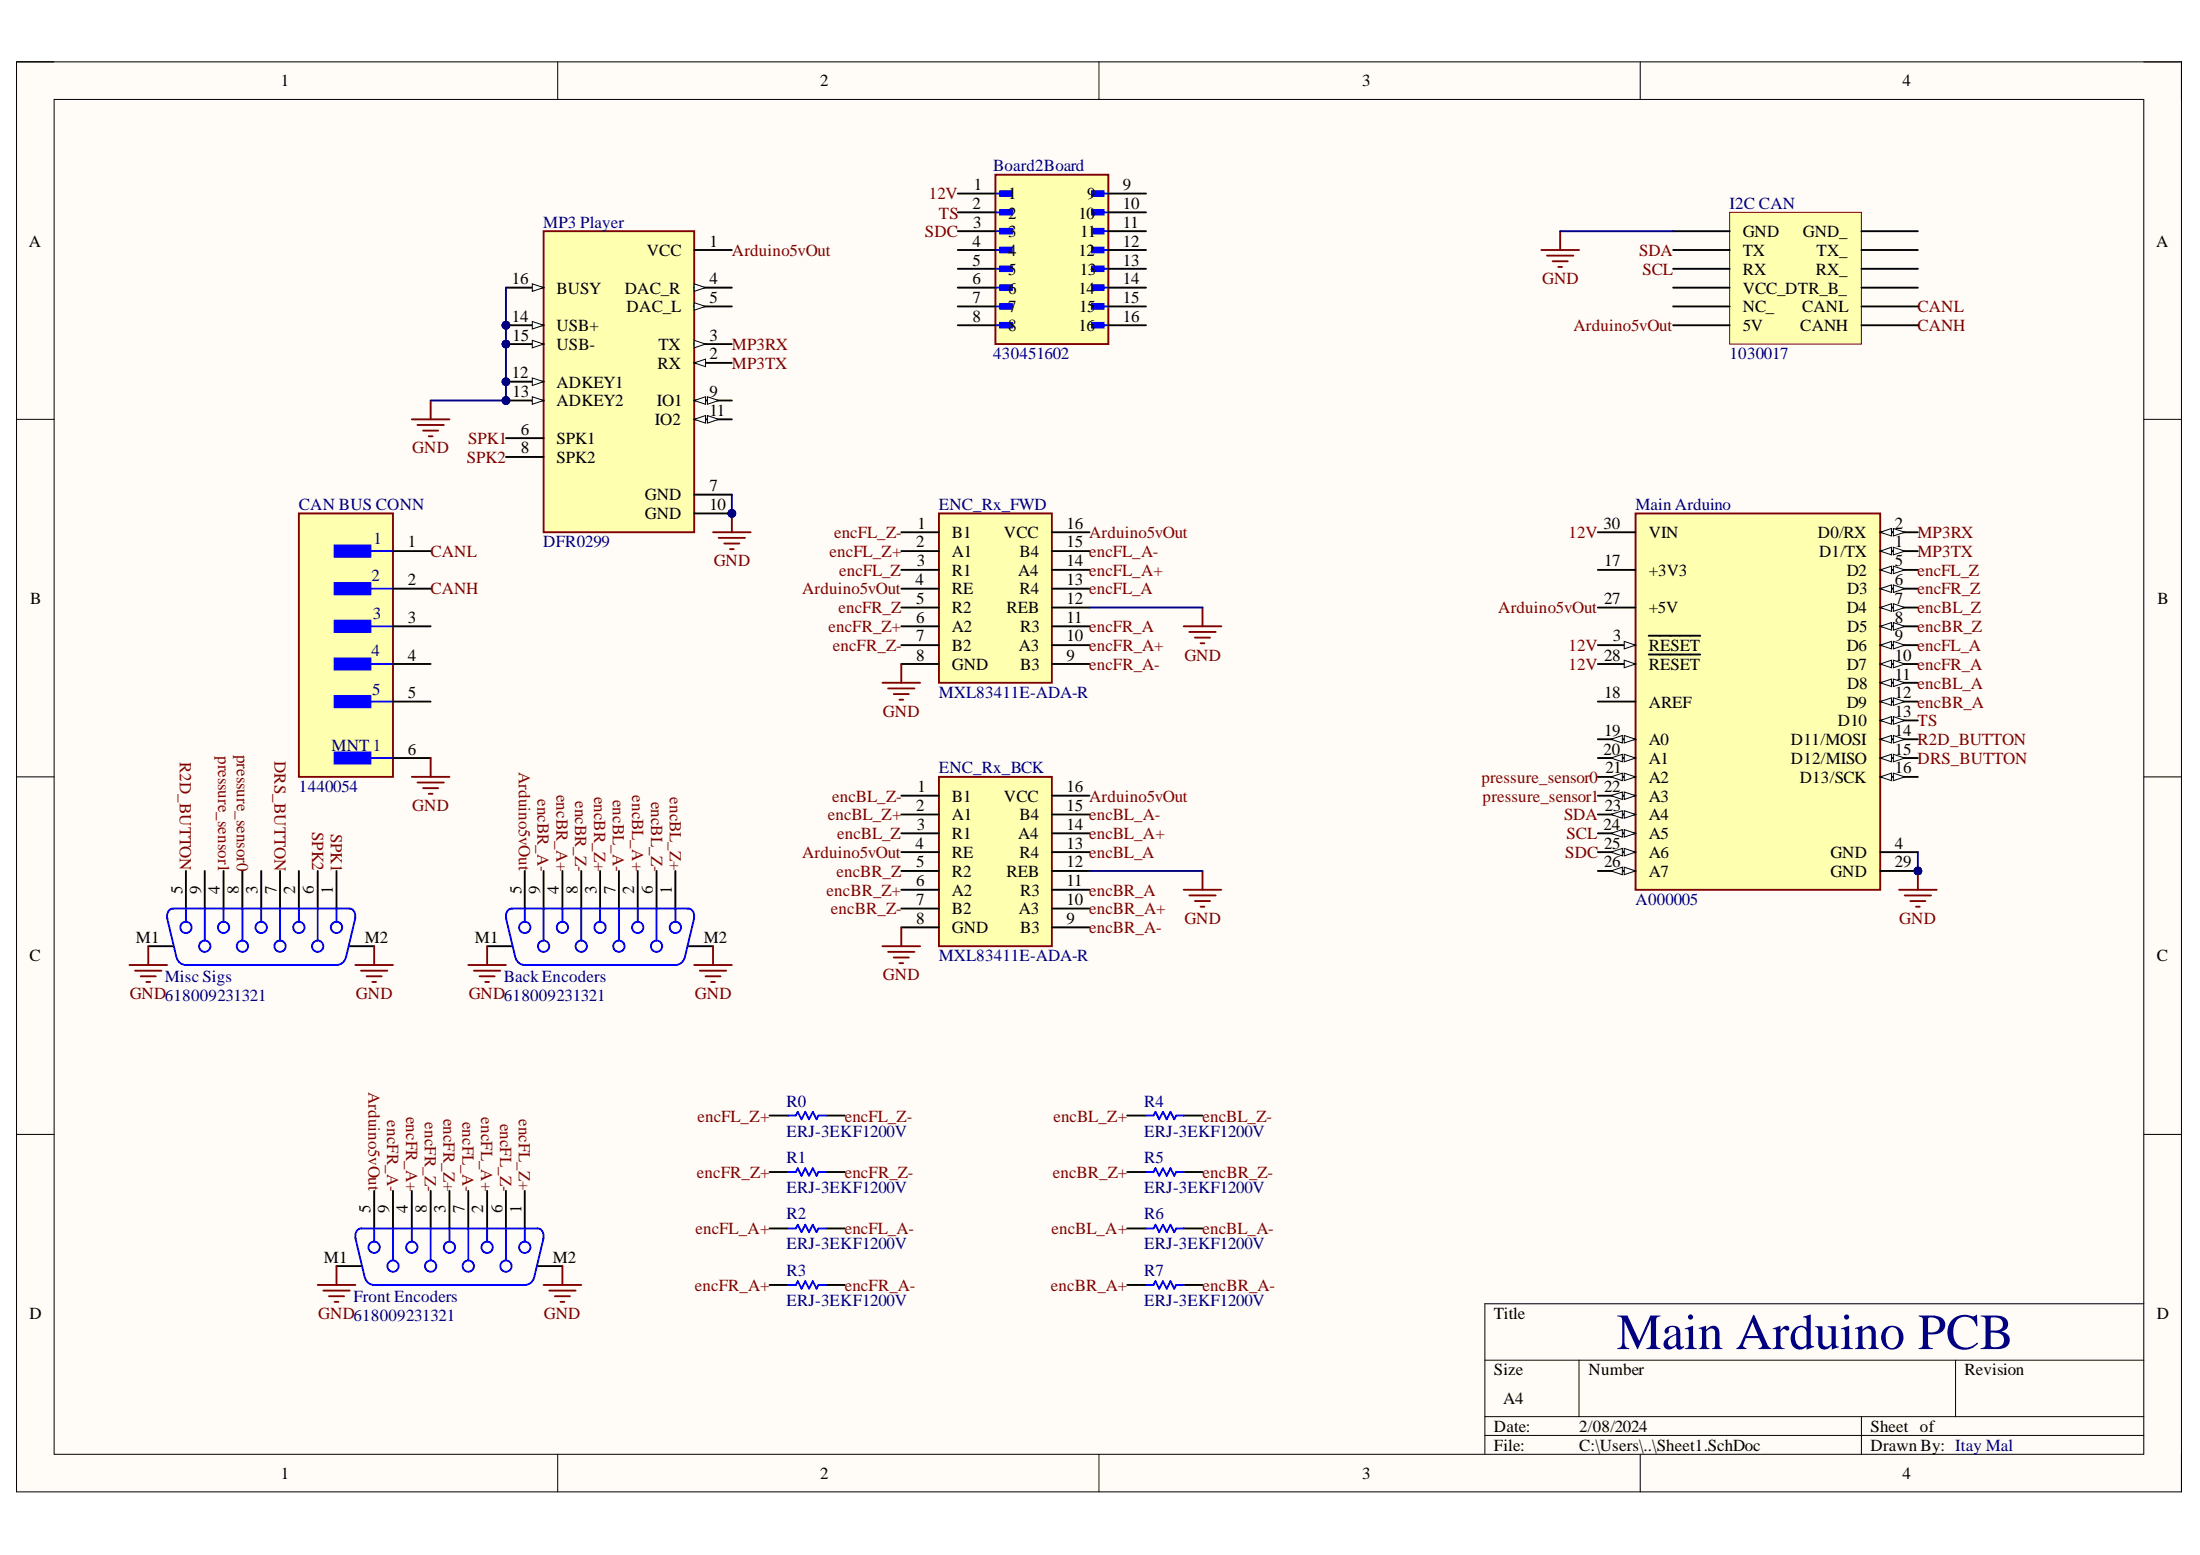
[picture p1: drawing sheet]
# Altium project Main_arduino_PCB.PrjPcb
1 sheet, 18 parts. Net scope: global (net labels, ports and power ports of the same name join across sheets).
Board file: PCB1.PcbDoc

## Sheet Sheet1.SchDoc
size A4; SheetNumber: 1; SheetTotal: 1

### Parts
Back_Encoders  618009231321  [618009231321]
Board2Board  430451602  [MOLEX_430451602]
CAN_BUS_CONN  1440054  [FP-1440054-MFG]
ENC_Rx_BCK  MXL83411E-ADA-R  [SOIC127P600X175-16N]
ENC_Rx_FWD  MXL83411E-ADA-R  [SOIC127P600X175-16N]
Front_Encoders  618009231321  [618009231321]
I2C_CAN  I2C_CAN  [I2C_CAN-Footprint-1]  (value not drawn)
Main_Arduino  A000005  [FP-A000005-MFG]
Misc_Sigs  618009231321  [618009231321]
MP3_Player  DFR0299  [MODULE_DFR0299]
R0  ERJ-3EKF1200V  [RESC1609X55X30ML15T15]
R1  ERJ-3EKF1200V  [RESC1609X55X30ML15T15]
R2  ERJ-3EKF1200V  [RESC1609X55X30ML15T15]
R3  ERJ-3EKF1200V  [RESC1609X55X30ML15T15]
R4  ERJ-3EKF1200V  [RESC1609X55X30ML15T15]
R5  ERJ-3EKF1200V  [RESC1609X55X30ML15T15]
R6  ERJ-3EKF1200V  [RESC1609X55X30ML15T15]
R7  ERJ-3EKF1200V  [RESC1609X55X30ML15T15]

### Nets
GND: Back_Encoders.M1 Back_Encoders.M2 CAN_BUS_CONN.6(MNT_1) ENC_Rx_BCK.8(GND) ENC_Rx_BCK.12(REB) ENC_Rx_FWD.8(GND) ENC_Rx_FWD.12(REB) Front_Encoders.M1 Front_Encoders.M2 I2C_CAN.GND Main_Arduino.4(GND) Main_Arduino.29(GND) Misc_Sigs.M1 Misc_Sigs.M2 MP3_Player.7(GND) MP3_Player.10(GND) MP3_Player.12(ADKEY1) MP3_Player.13(ADKEY2) MP3_Player.14(USB+) MP3_Player.15(USB-) MP3_Player.16(BUSY)
12V: Board2Board.1 Main_Arduino.3(~{RESET}) Main_Arduino.28(~{RESET}) Main_Arduino.30(VIN)
Arduino5vOut: Back_Encoders.5 ENC_Rx_BCK.4(RE) ENC_Rx_BCK.16(VCC) ENC_Rx_FWD.4(RE) ENC_Rx_FWD.16(VCC) Front_Encoders.5 I2C_CAN.5V Main_Arduino.27(+5V) MP3_Player.1(VCC)
CAN_H: CAN_BUS_CONN.2 I2C_CAN.CANH
CAN_L: CAN_BUS_CONN.1 I2C_CAN.CANL
DRS_BUTTON: Main_Arduino.15(D12/MISO) Misc_Sigs.7
encBL_A: ENC_Rx_BCK.13(R4) Main_Arduino.11(D8)
encBL_A_+: Back_Encoders.2 ENC_Rx_BCK.14(A4) R6.1
encBL_A_-: Back_Encoders.7 ENC_Rx_BCK.15(B4) R6.2
encBL_Z: ENC_Rx_BCK.3(R1) Main_Arduino.7(D4)
encBL_Z_+: Back_Encoders.1 ENC_Rx_BCK.2(A1) R4.1
encBL_Z_-: Back_Encoders.6 ENC_Rx_BCK.1(B1) R4.2
encBR_A: ENC_Rx_BCK.11(R3) Main_Arduino.12(D9)
encBR_A_+: Back_Encoders.4 ENC_Rx_BCK.10(A3) R7.1
encBR_A_-: Back_Encoders.9 ENC_Rx_BCK.9(B3) R7.2
encBR_Z: ENC_Rx_BCK.5(R2) Main_Arduino.8(D5)
encBR_Z_+: Back_Encoders.3 ENC_Rx_BCK.6(A2) R5.1
encBR_Z_-: Back_Encoders.8 ENC_Rx_BCK.7(B2) R5.2
encFL_A: ENC_Rx_FWD.13(R4) Main_Arduino.9(D6)
encFL_A_+: ENC_Rx_FWD.14(A4) Front_Encoders.2 R2.1
encFL_A_-: ENC_Rx_FWD.15(B4) Front_Encoders.7 R2.2
encFL_Z: ENC_Rx_FWD.3(R1) Main_Arduino.5(D2)
encFL_Z_+: ENC_Rx_FWD.2(A1) Front_Encoders.1 R0.1
encFL_Z_-: ENC_Rx_FWD.1(B1) Front_Encoders.6 R0.2
encFR_A: ENC_Rx_FWD.11(R3) Main_Arduino.10(D7)
encFR_A_+: ENC_Rx_FWD.10(A3) Front_Encoders.4 R3.1
encFR_A_-: ENC_Rx_FWD.9(B3) Front_Encoders.9 R3.2
encFR_Z: ENC_Rx_FWD.5(R2) Main_Arduino.6(D3)
encFR_Z_+: ENC_Rx_FWD.6(A2) Front_Encoders.3 R1.1
encFR_Z_-: ENC_Rx_FWD.7(B2) Front_Encoders.8 R1.2
MP3RX: Main_Arduino.2(D0/RX) MP3_Player.3(TX)
MP3TX: Main_Arduino.1(D1/TX) MP3_Player.2(RX)
pressure_sensor0: Main_Arduino.21(A2) Misc_Sigs.8
pressure_sensor1: Main_Arduino.22(A3) Misc_Sigs.4
R2D_BUTTON: Main_Arduino.14(D11/MOSI) Misc_Sigs.5
SCL: I2C_CAN.RX Main_Arduino.24(A5)
SDA: I2C_CAN.TX Main_Arduino.23(A4)
SDC: Board2Board.3 Main_Arduino.25(A6)
SPK1: Misc_Sigs.1 MP3_Player.6(SPK1)
SPK2: Misc_Sigs.6 MP3_Player.8(SPK2)
TS: Board2Board.2 Main_Arduino.13(D10)

Not connected (* = marked no-connect by the designer): Board2Board 4 5 6 7 8 9 10 11 12 13 14 15 16; CAN_BUS_CONN 3 4 5; I2C_CAN DTR_B_ GND_ NC_ RX_ TX_ VCC_; Main_Arduino 16(D13/SCK) 17(+3V3) 18(AREF) 19(A0) 20(A1) 26(A7); Misc_Sigs 2 3 9; MP3_Player 4(DAC_R) 5(DAC_L) 9(IO1) 11(IO2)

### Layout directives
differential pair: CAN_H, CAN_L, encBL_A_+, encBL_A_-, encBL_Z_+, encBL_Z_-, encBR_A_+, encBR_A_-, encBR_Z_+, encBR_Z_-, encFL_A_+, encFL_A_-, encFL_Z_+, encFL_Z_-, encFR_A_+, encFR_A_-, encFR_Z_+, encFR_Z_-

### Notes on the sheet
- Main Arduino PCB
- Itay Mal
